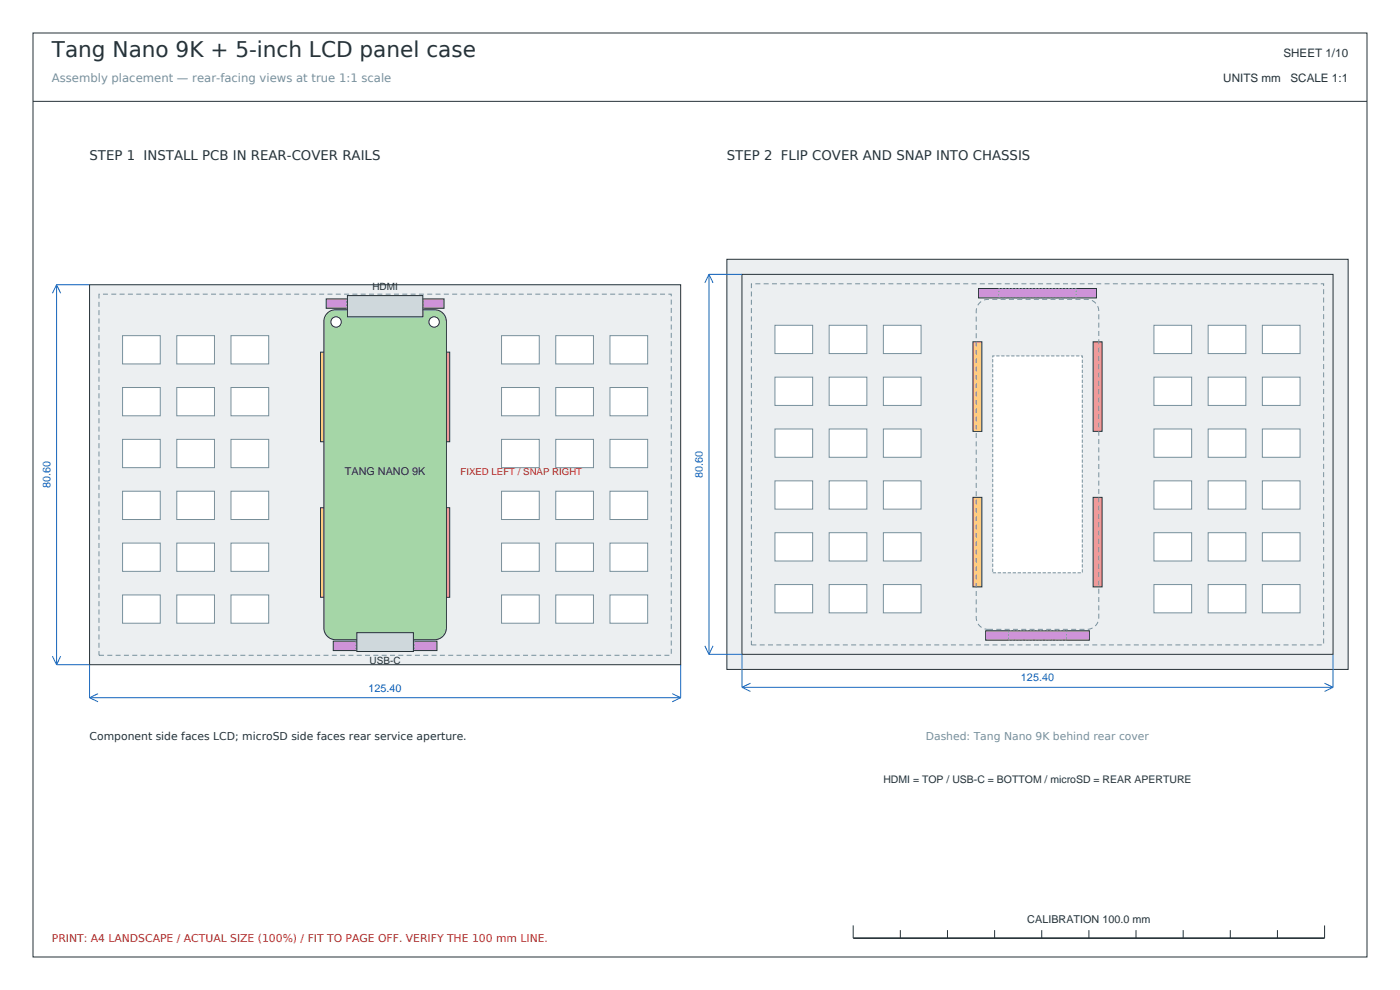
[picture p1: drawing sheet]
<svg xmlns="http://www.w3.org/2000/svg" width="297mm" height="210mm" viewBox="0 0 297 210" stroke-linecap="round" stroke-linejoin="round" font-family="sans-serif">
<g fill="none" stroke="#263238" stroke-width=".21">
<path d="M7 7h283v196h-283zM7 21.5h283M181 196.3v2.7M191 197.3v1.7M201 197.3v1.7M211 197.3v1.7M221 197.3v1.7M231 197.3v1.7M241 197.3v1.7M251 197.3v1.7M261 197.3v1.7M271 197.3v1.7"/>
<path d="M281 196.3v2.7"/>
</g>
<path d="M181 199h100" fill="none" stroke="#263238" stroke-width=".35"/>
<path d="M19 60.4h125.4v80.6h-125.4z" fill-rule="evenodd" fill="#eceff1" stroke="#263238" stroke-width=".21"/>
<g fill="#fff" stroke="#78909c" stroke-width=".21">
<path d="M26 126.2h8v6h-8z" fill-rule="evenodd"/>
<path d="M26 115.2h8v6h-8z" fill-rule="evenodd"/>
<path d="M26 104.2h8v6h-8z" fill-rule="evenodd"/>
<path d="M26 93.2h8v6h-8z" fill-rule="evenodd"/>
<path d="M26 82.2h8v6h-8z" fill-rule="evenodd"/>
<path d="M26 71.2h8v6h-8z" fill-rule="evenodd"/>
<path d="M37.5 126.2h8v6h-8z" fill-rule="evenodd"/>
<path d="M37.5 115.2h8v6h-8z" fill-rule="evenodd"/>
<path d="M37.5 104.2h8v6h-8z" fill-rule="evenodd"/>
<path d="M37.5 93.2h8v6h-8z" fill-rule="evenodd"/>
<path d="M37.5 82.2h8v6h-8z" fill-rule="evenodd"/>
<path d="M37.5 71.2h8v6h-8z" fill-rule="evenodd"/>
<path d="M49 126.2h8v6h-8z" fill-rule="evenodd"/>
<path d="M49 115.2h8v6h-8z" fill-rule="evenodd"/>
<path d="M49 104.2h8v6h-8z" fill-rule="evenodd"/>
<path d="M49 93.2h8v6h-8z" fill-rule="evenodd"/>
<path d="M49 82.2h8v6h-8z" fill-rule="evenodd"/>
<path d="M49 71.2h8v6h-8z" fill-rule="evenodd"/>
<path d="M106.4 126.2h8v6h-8z" fill-rule="evenodd"/>
<path d="M106.4 115.2h8v6h-8z" fill-rule="evenodd"/>
<path d="M106.4 104.2h8v6h-8z" fill-rule="evenodd"/>
<path d="M106.4 93.2h8v6h-8z" fill-rule="evenodd"/>
<path d="M106.4 82.2h8v6h-8z" fill-rule="evenodd"/>
<path d="M106.4 71.2h8v6h-8z" fill-rule="evenodd"/>
<path d="M117.9 126.2h8v6h-8z" fill-rule="evenodd"/>
<path d="M117.9 115.2h8v6h-8z" fill-rule="evenodd"/>
<path d="M117.9 104.2h8v6h-8z" fill-rule="evenodd"/>
<path d="M117.9 93.2h8v6h-8z" fill-rule="evenodd"/>
<path d="M117.9 82.2h8v6h-8z" fill-rule="evenodd"/>
<path d="M117.9 71.2h8v6h-8z" fill-rule="evenodd"/>
<path d="M129.4 126.2h8v6h-8z" fill-rule="evenodd"/>
<path d="M129.4 115.2h8v6h-8z" fill-rule="evenodd"/>
<path d="M129.4 104.2h8v6h-8z" fill-rule="evenodd"/>
<path d="M129.4 93.2h8v6h-8z" fill-rule="evenodd"/>
<path d="M129.4 82.2h8v6h-8z" fill-rule="evenodd"/>
<path d="M129.4 71.2h8v6h-8z" fill-rule="evenodd"/>
</g>
<path d="M21 62.4h121.4v76.6h-121.4z" fill="none" stroke="#78909c" stroke-width=".21" stroke-dasharray="1.1 .7" stroke-linecap="butt"/>
<path d="M72.2 77.7h19v46h-19z" fill-rule="evenodd" fill="#fff" stroke="#78909c" stroke-width=".21" stroke-dasharray=".7 .4" stroke-linecap="butt"/>
<path d="M68 107.7h1.9v19h-1.9z" fill-rule="evenodd" fill="#ffcc80" stroke="#263238" stroke-width=".21"/>
<path d="M93.5 107.7h1.9v19h-1.9z" fill-rule="evenodd" fill="#ef9a9a" stroke="#263238" stroke-width=".21"/>
<path d="M68 74.7h1.9v19h-1.9z" fill-rule="evenodd" fill="#ffcc80" stroke="#263238" stroke-width=".21"/>
<path d="M93.5 74.7h1.9v19h-1.9z" fill-rule="evenodd" fill="#ef9a9a" stroke="#263238" stroke-width=".21"/>
<path d="M70.7 136h22v2h-22z" fill-rule="evenodd" fill="#ce93d8" stroke="#263238" stroke-width=".21"/>
<path d="M75.5 136h12.4v2h-12.4z" fill="none" stroke="#78909c" stroke-width=".21" stroke-dasharray=".4 .4" stroke-linecap="butt"/>
<path d="M69.2 63.4h25v2h-25z" fill-rule="evenodd" fill="#ce93d8" stroke="#263238" stroke-width=".21"/>
<path d="M73.5 63.4h16.4v2h-16.4z" fill="none" stroke="#78909c" stroke-width=".21" stroke-dasharray=".4 .4" stroke-linecap="butt"/>
<path d="M69.6 66.2l1-.4 .6-.1h21a2.5 2.5 0 0 1 2.5 2.5v65a2.5 2.5 0 0 1-2.5 2.5h-21a2.5 2.5 0 0 1-2.5-2.5v-65a2.49 2.49 0 0 1 .9-2z" fill-rule="evenodd" fill="#a5d6a7" stroke="#263238" stroke-width=".21"/>
<g fill="#fff" stroke="#263238" stroke-width=".21">
<circle cx="71.3" cy="68.3" r="1.1"/>
<circle cx="92.1" cy="68.3" r="1.1"/>
</g>
<g fill="#cfd8dc" stroke="#263238" stroke-width=".21">
<path d="M75.7 134.2h12v4h-12z" fill-rule="evenodd"/>
<path d="M73.7 62.7h16v4.5h-16z" fill-rule="evenodd"/>
</g>
<g fill="none" stroke="#1565c0" stroke-width=".21">
<path d="M12 60.4h7M12 60.4v80.6M12 60.4l-.9 1.8M12 60.4l.9 1.8M11.1 139.2l.9 1.8M12.9 139.2l-.9 1.8M12 141h7v7M19 148h125.4M19 148l1.8 .9M20.8 147.1l-1.8 .9M142.6 147.1l1.8 .9M144.4 141v7"/>
<path d="M144.4 148l-1.8 .9"/>
</g>
<g fill="#eceff1" stroke="#263238" stroke-width=".21">
<path d="M154.2 55h131.8v87h-131.8z" fill-rule="evenodd"/>
<path d="M157.4 58.2h125.4v80.6h-125.4z" fill-rule="evenodd"/>
</g>
<g fill="#fff" stroke="#78909c" stroke-width=".21">
<path d="M164.4 124h8v6h-8z" fill-rule="evenodd"/>
<path d="M164.4 113h8v6h-8z" fill-rule="evenodd"/>
<path d="M164.4 102h8v6h-8z" fill-rule="evenodd"/>
<path d="M164.4 91h8v6h-8z" fill-rule="evenodd"/>
<path d="M164.4 80h8v6h-8z" fill-rule="evenodd"/>
<path d="M164.4 69h8v6h-8z" fill-rule="evenodd"/>
<path d="M175.9 124h8v6h-8z" fill-rule="evenodd"/>
<path d="M175.9 113h8v6h-8z" fill-rule="evenodd"/>
<path d="M175.9 102h8v6h-8z" fill-rule="evenodd"/>
<path d="M175.9 91h8v6h-8z" fill-rule="evenodd"/>
<path d="M175.9 80h8v6h-8z" fill-rule="evenodd"/>
<path d="M175.9 69h8v6h-8z" fill-rule="evenodd"/>
<path d="M187.4 124h8v6h-8z" fill-rule="evenodd"/>
<path d="M187.4 113h8v6h-8z" fill-rule="evenodd"/>
<path d="M187.4 102h8v6h-8z" fill-rule="evenodd"/>
<path d="M187.4 91h8v6h-8z" fill-rule="evenodd"/>
<path d="M187.4 80h8v6h-8z" fill-rule="evenodd"/>
<path d="M187.4 69h8v6h-8z" fill-rule="evenodd"/>
<path d="M244.8 124h8v6h-8z" fill-rule="evenodd"/>
<path d="M244.8 113h8v6h-8z" fill-rule="evenodd"/>
<path d="M244.8 102h8v6h-8z" fill-rule="evenodd"/>
<path d="M244.8 91h8v6h-8z" fill-rule="evenodd"/>
<path d="M244.8 80h8v6h-8z" fill-rule="evenodd"/>
<path d="M244.8 69h8v6h-8z" fill-rule="evenodd"/>
<path d="M256.3 124h8v6h-8z" fill-rule="evenodd"/>
<path d="M256.3 113h8v6h-8z" fill-rule="evenodd"/>
<path d="M256.3 102h8v6h-8z" fill-rule="evenodd"/>
<path d="M256.3 91h8v6h-8z" fill-rule="evenodd"/>
<path d="M256.3 80h8v6h-8z" fill-rule="evenodd"/>
<path d="M256.3 69h8v6h-8z" fill-rule="evenodd"/>
<path d="M267.8 124h8v6h-8z" fill-rule="evenodd"/>
<path d="M267.8 113h8v6h-8z" fill-rule="evenodd"/>
<path d="M267.8 102h8v6h-8z" fill-rule="evenodd"/>
<path d="M267.8 91h8v6h-8z" fill-rule="evenodd"/>
<path d="M267.8 80h8v6h-8z" fill-rule="evenodd"/>
<path d="M267.8 69h8v6h-8z" fill-rule="evenodd"/>
</g>
<path d="M159.4 60.2h121.4v76.6h-121.4z" fill="none" stroke="#78909c" stroke-width=".21" stroke-dasharray="1.1 .7" stroke-linecap="butt"/>
<path d="M210.6 75.5h19v46h-19z" fill-rule="evenodd" fill="#fff" stroke="#78909c" stroke-width=".21" stroke-dasharray=".7 .4" stroke-linecap="butt"/>
<path d="M206.4 105.5h1.9v19h-1.9z" fill-rule="evenodd" fill="#ffcc80" stroke="#263238" stroke-width=".21"/>
<path d="M231.9 105.5h1.9v19h-1.9z" fill-rule="evenodd" fill="#ef9a9a" stroke="#263238" stroke-width=".21"/>
<path d="M206.4 72.5h1.9v19h-1.9z" fill-rule="evenodd" fill="#ffcc80" stroke="#263238" stroke-width=".21"/>
<path d="M231.9 72.5h1.9v19h-1.9z" fill-rule="evenodd" fill="#ef9a9a" stroke="#263238" stroke-width=".21"/>
<path d="M209.1 133.8h22v2h-22z" fill-rule="evenodd" fill="#ce93d8" stroke="#263238" stroke-width=".21"/>
<path d="M213.9 133.8h12.4v2h-12.4z" fill="none" stroke="#78909c" stroke-width=".21" stroke-dasharray=".4 .4" stroke-linecap="butt"/>
<path d="M207.6 61.2h25v2h-25z" fill-rule="evenodd" fill="#ce93d8" stroke="#263238" stroke-width=".21"/>
<path d="M211.9 61.2h16.4v2h-16.4z" fill="none" stroke="#78909c" stroke-width=".21" stroke-dasharray=".4 .4" stroke-linecap="butt"/>
<g fill="none" stroke="#1565c0" stroke-width=".21">
<path d="M150.4 58.2h7M150.4 58.2v80.6M150.4 58.2l-.9 1.8M150.4 58.2l.9 1.8M149.5 137l.9 1.8M150.4 138.8h7v7M151.3 137l-.9 1.8M282.8 138.8v7M157.4 145.8h125.4M157.4 145.8l1.8 .9M159.2 144.9l-1.8 .9M281 144.9l1.8 .9"/>
<path d="M282.8 145.8l-1.8 .9"/>
</g>
<path d="M207.6 64.4a2.49 2.49 0 0 1 2-.9h21a2.5 2.5 0 0 1 2.5 2.5v65a2.5 2.5 0 0 1-2.5 2.5h-21a2.5 2.5 0 0 1-2.5-2.5v-65l.1-.6z" fill="none" stroke="#78909c" stroke-width=".21" stroke-dasharray="1.1 .7" stroke-linecap="butt"/>
<text font-size="4.6" fill="#263238" x="11" y="12">Tang Nano 9K + 5-inch LCD panel case</text>
<g font-size="2.8" fill="#263238">
<text x="19" y="34">STEP 1 INSTALL PCB IN REAR-COVER RAILS</text>
<text x="154.2" y="34">STEP 2 FLIP COVER AND SNAP INTO CHASSIS</text>
</g>
<g font-size="2.5" fill="#263238">
<text x="272.3" y="12">SHEET 1/10</text>
<text x="259.5" y="17.5">UNITS mm</text>
<text x="273.8" y="17.5">SCALE 1:1</text>
</g>
<text font-size="2.5" fill="#78909c" x="11" y="17.5">Assembly placement — rear-facing views at true 1:1 scale</text>
<g font-size="2.3" fill="#263238">
<text x="73.2" y="100.7">TANG NANO 9K</text>
<text x="19" y="157">Component side faces LCD; microSD side faces rear service aperture.</text>
<text x="217.9" y="195.7">CALIBRATION 100.0 mm</text>
</g>
<g font-size="2.3" fill="#1565c0">
<text x="149.1" y="101.4" transform="rotate(-90 149.1 101.4)">80.60</text>
<text x="10.7" y="103.6" transform="rotate(-90 10.7 103.6)">80.60</text>
<text x="78.2" y="146.7">125.40</text>
<text x="216.6" y="144.5">125.40</text>
</g>
<text font-size="2.3" fill="#78909c" x="196.4" y="157">Dashed: Tang Nano 9K behind rear cover</text>
<text font-size="2.3" fill="#c62828" x="11" y="199.8">PRINT: A4 LANDSCAPE / ACTUAL SIZE (100%) / FIT TO PAGE OFF. VERIFY THE 100 mm LINE.</text>
<text font-size="2.2" fill="#263238" x="187.4" y="166">HDMI = TOP / USB-C = BOTTOM / microSD = REAR APERTURE</text>
<g font-size="2.1" fill="#263238">
<text x="79" y="61.5">HDMI</text>
<text x="78.4" y="140.9">USB-C</text>
</g>
<text font-size="2" fill="#c62828" x="97.7" y="100.7">FIXED LEFT / SNAP RIGHT</text>
</svg>
